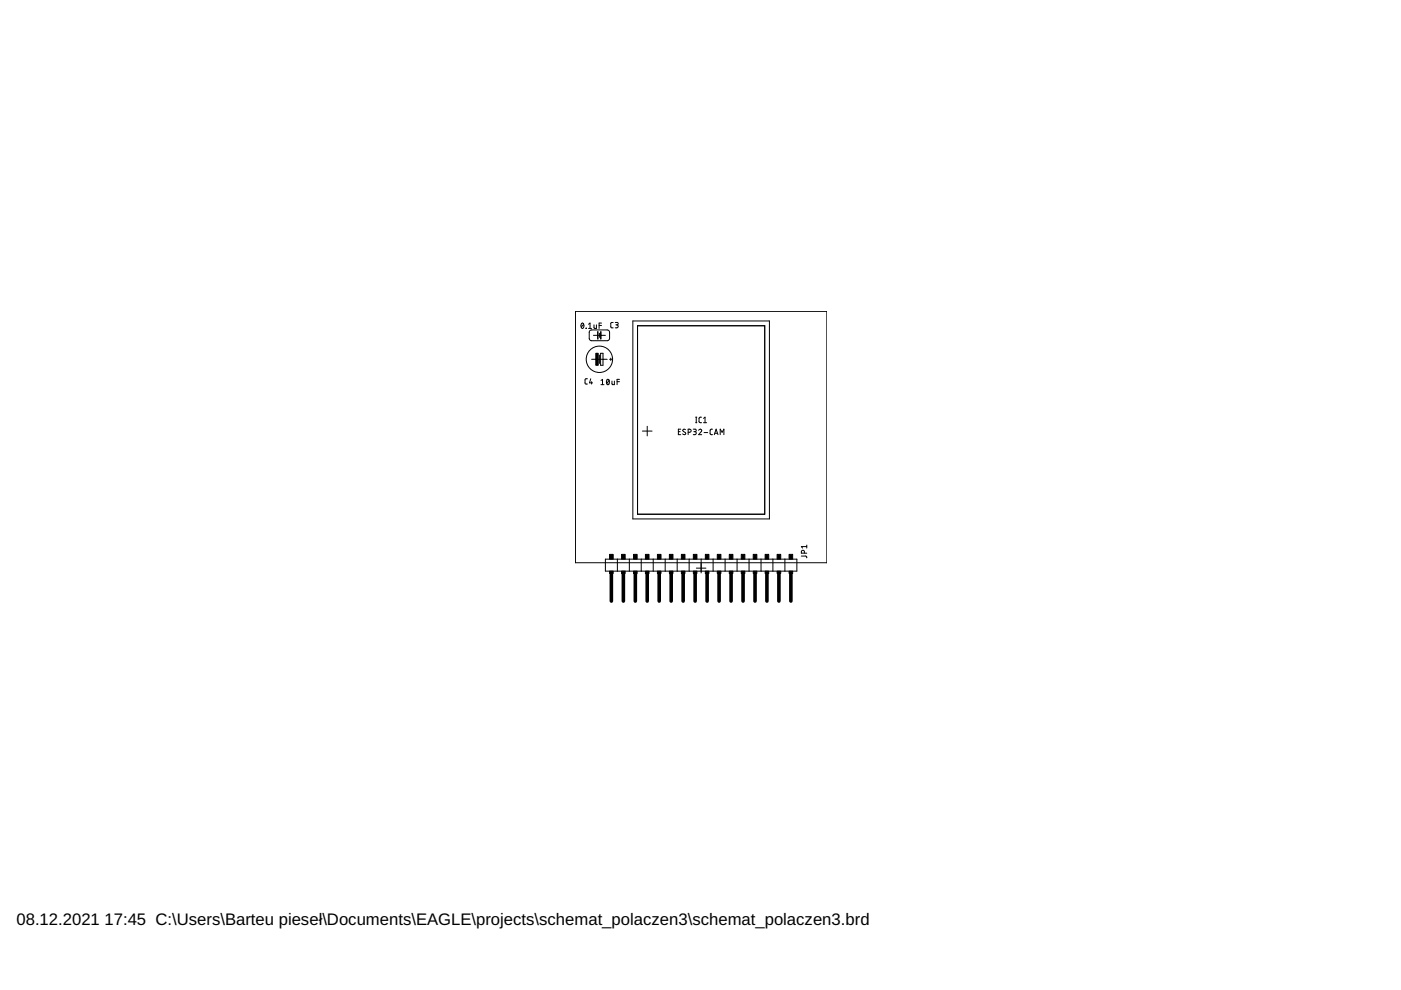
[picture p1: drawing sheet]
<svg xmlns="http://www.w3.org/2000/svg" width="297mm" height="210mm" viewBox="0 0 297 210" stroke-linecap="round" stroke-linejoin="round" font-family="sans-serif">
<g fill="none" stroke="#000" stroke-width=".21">
<path d="M122 66h53.3v53.3h-53.3zM123.3 68.6l.2-.1a.62 .62 0 0 1 .3 .6 .62 .62 0 0 1-.4 .5l-.2-.5zM123.7 68.7l-.5 .7M124.2 69.6h.1M124.8 69.6h.6M124.8 68.7l.3-.2v1.1M125.1 70h3.9l.2 .5v1.4l-.5 .3h-3.4l-.4-.5v-1.2zM125.4 76.2h3.3M125.8 71.1h2.6M125.9 68.9v.5l.2 .2h.3v-.7M127 69h.5M127.1 70.7v.8"/>
<path d="M127.1 75.3v1.8M127.3 74.9h.5v2.5h-.5zM127.5 68.5h-.5v1.1M129.2 76.2h.6M129.5 75.9v.5M130 68.4l-.5 .1v.9l.5 .1M130.5 68.4h.4l.2 .2-.2 .3h-.3M130.8 68.9l.3 .2-.1 .3-.5 .1M134.2 68.1h28.9v41.9h-28.9zM135.2 69.1h26.9v39.9h-26.9zM124.5 80.3h-.3l-.2 .3 .1 .8h.4M125.2 80.3l-.2 .9h.6"/>
<path d="M125.4 80.9v.5M127.4 80.7l.3-.3v1.2M127.4 81.6h.7M128.7 80.5l.1-.1a.59 .59 0 0 1 .4 .6 .59 .59 0 0 1-.4 .6l-.2-.6zM129.1 80.7l-.5 .6M129.8 80.8v.7l.1 .1h.4v-.8M130.8 80.9h.5M131.3 80.4h-.5v1.2M136.2 91.4h2M137.2 90.4v2M143.8 91.5h.4M144.3 91h-.5v1.2h.5"/>
<path d="M145.3 91.1l-.4-.1-.1 .2 .4 .5a.3 .3 0 0 1 .1 .4 .3 .3 0 0 1-.5 0l-.1-.1M145.9 91.7l.6-.2v-.4l-.6-.1v1.2M147 91h.5l.1 .2-.1 .3h-.4M147.3 91.5l.3 .1v.3l-.2 .2-.4 .1M147.5 89.6h.2M147.5 88.5h.2M147.6 88.5v1.1M148.1 91.2a.32 .32 0 0 1 .5-.2 .32 .32 0 0 1 .1 .5l-.6 .7h.7M148.7 88.5h-.4l-.1 .2v.8l.5 .1M149.2 89.6h.6M149.2 88.7l.3-.2v1.1M149.3 91.7h.8"/>
<path d="M151.1 91h-.4l-.1 .2v.8l.5 .2M151.4 92.2l.4-1.2 .4 1.2M151.6 91.9h.5M152.7 92.2v-1.2l.4 .7 .4-.7v1.2M128.4 118.6h40.6v2.5h-40.6zM130.9 118.6v2.5M133.4 118.6v2.5M136 118.6v2.5M138.5 118.6v2.5M141 118.6v2.5M143.6 118.6v2.5M146.1 118.6v2.5"/>
<path d="M148.7 118.6v2.9M151.2 118.6v2.5M153.7 118.6v2.5M156.3 118.6v2.5M158.8 118.6v2.5M161.4 118.6v2.5M163.9 118.6v2.5M166.4 118.6v2.5M169.9 117.9h1l.1 .4M170.5 117.3l-.1-.6h-.4l-.1 .6h1.1M171 115.6v.6M171 115.9h-1.1l.3 .3"/>
<path d="M147.6 120.5h2.1"/>
<circle cx="127.1" cy="76.2" r="2.79"/>
</g>
<path d="M126.7 70.3v1.6M127.4 70.3v1.6" fill="none" stroke="#000" stroke-width=".32"/>
<g fill="none" stroke="#000" stroke-width=".76">
<path d="M129.6 121.7v5.7M132.2 121.7v5.7M134.7 121.7v5.7M137.2 121.7v5.7M139.8 121.7v5.7M142.3 121.7v5.7M144.8 121.7v5.7M147.4 121.7v5.7M149.9 121.7v5.7M152.5 121.7v5.7M155 121.7v5.7M157.5 121.7v5.7"/>
<path d="M160.1 121.7v5.7M162.6 121.7v5.7M165.1 121.7v5.7M167.7 121.7v5.7"/>
</g>
<g fill="#000" stroke="#000" stroke-width=".21">
<path d="M126.3 74.9h.5v2.5h-.5zM129.2 117.5h.8v1.1h-.8zM131.8 117.5h.7v1.1h-.7zM134.3 117.5h.8v1.1h-.8zM136.8 117.5h.8v1.1h-.8zM139.4 117.5h.7v1.1h-.7zM141.9 117.5h.8v1.1h-.8zM144.5 117.5h.7v1.1h-.7zM147 117.5h.8v1.1h-.8zM149.5 117.5h.8v1.1h-.8zM152.1 117.5h.7v1.1h-.7zM154.6 117.5h.8v1.1h-.8z"/>
<path d="M157.2 117.5h.7v1.1h-.7zM159.7 117.5h.8v1.1h-.8zM162.2 117.5h.8v1.1h-.8zM164.8 117.5h.7v1.1h-.7zM167.3 117.5h.8v1.1h-.8zM129.2 121.1h.8v.5h-.8zM131.8 121.1h.7v.5h-.7zM134.3 121.1h.8v.5h-.8zM136.8 121.1h.8v.5h-.8zM139.4 121.1h.7v.5h-.7zM141.9 121.1h.8v.5h-.8zM144.5 121.1h.7v.5h-.7z"/>
<path d="M147 121.1h.8v.5h-.8zM149.5 121.1h.8v.5h-.8zM152.1 121.1h.7v.5h-.7zM154.6 121.1h.8v.5h-.8zM157.2 121.1h.7v.5h-.7zM159.7 121.1h.8v.5h-.8zM162.2 121.1h.8v.5h-.8zM164.8 121.1h.7v.5h-.7zM167.3 121.1h.8v.5h-.8z"/>
</g>
<g font-size="3.5">
<text x="3.5" y="196.2">08.12.2021</text>
<text x="22.2" y="196.2">17:45 C:\Users\Barteu pieseł\Documents\EAGLE\projects\schemat_polaczen3\schemat_polaczen3.brd</text>
</g>
</svg>
